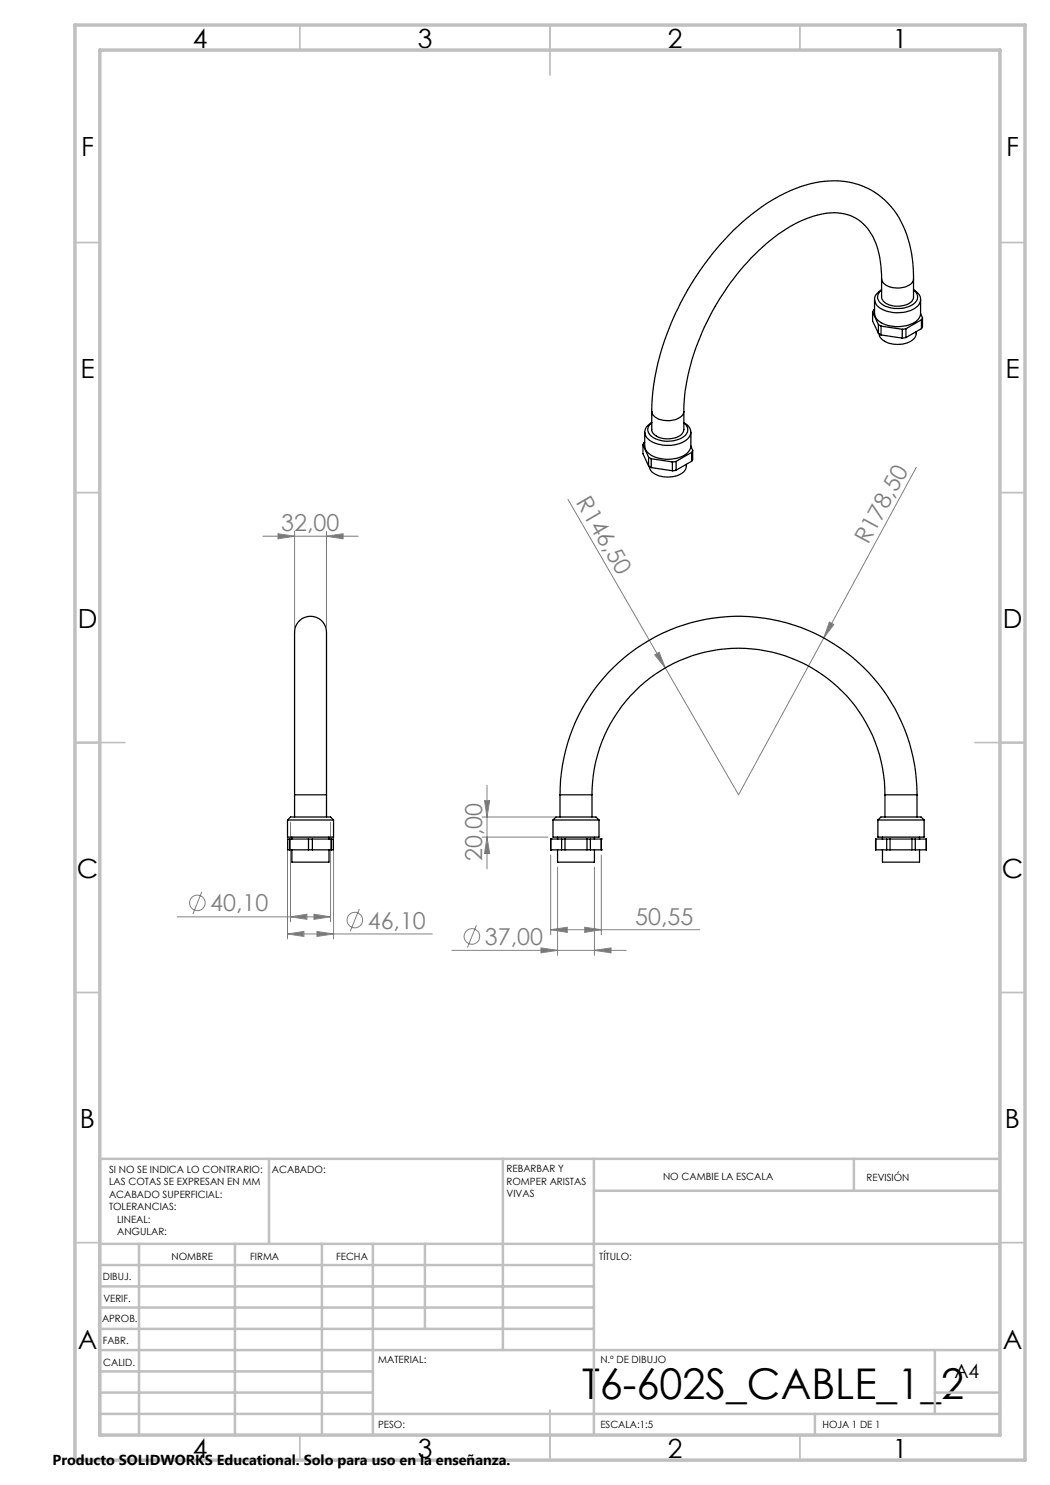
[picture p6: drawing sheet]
<svg xmlns="http://www.w3.org/2000/svg" width="210mm" height="297mm" viewBox="0 0 210 297" stroke-linecap="round" stroke-linejoin="round" font-family="sans-serif">
<g fill="none" stroke="#808080" stroke-width=".2">
<path d="M113.6 99.9l19.5 33.7M183.3 93.4l-35.6 65.6-14.6-25.4M52.6 107.2h19M55.6 106.7l3.3 .5-3.3 .6zM58.9 106.3v19.1M65.3 107.2l3.3-.5v1.1zM65.3 106.3v19.1M131 131l.8-.5 1.3 3.1zM165.9 124.4l.9 .5-2.1 2.7zM97.4 157.1v16.7M40.4 178.4l-1.8 4.4M57.5 168.4v19.4"/>
<path d="M58.1 164.4v20M66.1 164.4v20M66.7 168.4v19.4M96.4 163.4h14.6M96.4 167.4h13.2M96.9 160.1h1l-.5 3.3zM97.4 167.4l.5 3.3h-1zM110.1 171v16M111.5 173.4v17.7M118.9 173.4v17.7M120.3 171v16M35.5 183.4h30.6"/>
<path d="M57.5 186.8l3.3-.5v1zM57.5 186.8h29M58.1 183.4l3.3-.6v1.1zM62.8 182.8l3.3 .6-3.3 .5zM63.4 186.3l3.3 .5-3.3 .5zM71.9 181.8l-1.8 4.4M90.4 190.1h34.8M95.3 185.1l-1.8 4.4M108.2 189.6l3.3 .5-3.3 .5zM110.1 185.9l3.4-.4v1zM110.1 185.9h29.8M116.9 185.5l3.4 .4-3.4 .6z"/>
<path d="M118.9 190.1l3.3-.5v1z"/>
<circle cx="39.5" cy="180.6" r="1.55"/>
<circle cx="71" cy="184" r="1.56"/>
<circle cx="94.4" cy="187.3" r="1.56"/>
</g>
<g fill="none" stroke="#c0c0c0" stroke-width=".35">
<path d="M60 5v5M110 5v10M160 5v5M15 48.5h5M200 48.5h5M15 98.5h5M200 98.5h5M15 148.5h10M195 148.5h10M15 198.5h5M200 198.5h5M15 248.5h5"/>
<path d="M200 248.5h5M60 287v5M110 282v10M160 287v5"/>
</g>
<g fill="none" stroke="#c0c0c0" stroke-width=".5">
<path d="M53.8 231.8v17M100.6 231.8v38.2M118.8 231.8v55.2M118.8 238.2h81.2M170.8 231.8v6.4M200 231.8h-180v55.2M20 248.8h180M20 257.3h98.8M20 253h98.8M27.8 248.8v38.2M47 248.8v38.2M64.4 248.8v38.2"/>
<path d="M74.6 248.8v38.2M85 248.8v17M20 265.8h98.8M20 261.5h98.8M20 278.5h54.6M20 274.3h54.6M20 270h180M187 278.5h13M187 270v12.8M20 282.8h180M163 282.8v4.2"/>
</g>
<path d="M15 5h190v287h-190zM20 10h180v277h-180z" fill="none" stroke="#c0c0c0" stroke-width=".7"/>
<g fill="#808080">
<path d="M131 131l.8-.5 1.3 3.1z"/>
<path d="M165.9 124.4l.9 .5-2.1 2.7z"/>
<path d="M65.3 107.2l3.3-.5v1.1zM55.6 106.7l3.3 .5-3.3 .6zM62.8 182.8l3.3 .6-3.3 .5zM58.1 183.4l3.3-.6v1.1zM118.9 190.1l3.3-.5v1zM108.2 189.6l3.3 .5-3.3 .5z"/>
<path d="M57.5 186.8l3.3-.5v1zM63.4 186.3l3.3 .5-3.3 .5z"/>
<path d="M110.1 185.9l3.4-.4v1zM116.9 185.5l3.4 .4-3.4 .6z"/>
<path d="M96.9 160.1h1l-.5 3.3zM97.4 167.4l.5 3.3h-1z"/>
</g>
<g fill="none" stroke="#000" stroke-width=".25">
<path d="M174.9 59.9v2.7a2.97 2.97 0 0 0 2.7 2.5 6.1 6.1 0 0 0 6.2-1.5l.3-.8v-2.9M176.3 55.8a15.7 15.7 0 0 0-3.2-10.6 9.2 9.2 0 0 0-9.7-2.2 30.4 30.4 0 0 0-13.9 9.4 49.7 49.7 0 0 0-12.6 26.9l-.1 3M176.3 55.8v3.6a2.35 2.35 0 0 0 2.3 1.8 4.1 4.1 0 0 0 3.9-1.2l.2-.5v-3.7M176.3 58a2.01 2.01 0 0 0-1.4 1.8 2.01 2.01 0 0 0 1.3 2 6.9 6.9 0 0 0 7.4-.6 1.96 1.96 0 0 0-.9-3.2M176.3 58a1.68 1.68 0 0 0-.8 1.6 1.68 1.68 0 0 0 1.2 1.4 5.9 5.9 0 0 0 6.4-.5 1.59 1.59 0 0 0-.4-2.5M176.3 55.8a2.35 2.35 0 0 0 2.3 1.7 3.8 3.8 0 0 0 4.1-1.4v-.3M182.7 55.8a22.8 22.8 0 0 0-3.9-13.8 15.2 15.2 0 0 0-15.8-5.5 33.1 33.1 0 0 0-15.4 8.7 56.2 56.2 0 0 0-17 33.2l-.2 3.9M174.5 62.4l1.2 2.5M174.5 62.4v1.8l1.2 2.5M174.9 61.9l-.4 .5M175.7 64.9l.5 .3M175.7 66.7l.5 .3"/>
<path d="M175.7 64.9v1.8M176.2 65.2l4.2 .7M176.2 65.2v1.8M176.2 67l4.2 .6M180.4 65.9v1.7M181.2 65.8l-.8 .1M181.2 67.5l-.8 .1M181.2 65.8v1.7M183.2 66.4a2.36 2.36 0 0 1-2.3 2.3 4.8 4.8 0 0 1-5-1.4l-.1-.6M184.1 62.7l.4 .8M184.3 64l-3.1 1.8M184.3 64v1.7"/>
<path d="M184.3 65.7l-3.1 1.8M184.5 63.5l-.2 .5M184.5 63.5v1.8l-.2 .4M128.6 89l1.1 2.4M128.6 89v1.7l1.1 2.5M128.9 86.4v2.8a3.3 3.3 0 0 0 3.2 2.5 5.9 5.9 0 0 0 5.7-1.5l.4-1v-2.8M128.9 88.5h-.1l-.2 .5M129.5 85.2l.9-.7a1.68 1.68 0 0 0-.8 1.7 1.68 1.68 0 0 0 1.1 1.4 5.9 5.9 0 0 0 6.4-.6 1.61 1.61 0 0 0-.3-2.5 1.96 1.96 0 0 1 1.4 1.8 1.96 1.96 0 0 1-1.2 1.9 6.7 6.7 0 0 1-7.6-.6 1.71 1.71 0 0 1 .1-2.4zM129.7 91.4l.5 .4M129.7 93.2l.5 .3M129.7 91.4v1.8M130.2 91.8l4.3 .6"/>
<path d="M130.2 93.5l4.3 .7M130.2 91.8v1.7M130.4 82.3v3.6a2.44 2.44 0 0 0 2.4 1.8 3.8 3.8 0 0 0 3.8-1.3l.2-.5v-3.6M130.4 82.3a2.35 2.35 0 0 0 2.2 1.8 3.7 3.7 0 0 0 4.1-1.4l.1-.4M134.5 92.4v1.8M135.2 92.3l-.7 .1M135.2 94l-.7 .2M135.2 92.3v1.7M137.3 92.9a2.15 2.15 0 0 1-1.9 2.2 5.1 5.1 0 0 1-5.3-1l-.2-.8M138.2 89.2l.3 .9M138.3 90.5l-3.1 1.8M138.3 90.5v1.7"/>
<path d="M138.3 92.2l-3.1 1.8M138.5 90.1l-.2 .4M138.5 90.1v1.8l-.2 .3M58.9 159v-31.4a3.5 3.5 0 0 1 2.7-4.3 3.3 3.3 0 0 1 3.7 3.9v31.8M58.9 159h6.4M58.9 159v4.4M65.3 159v4.4M112 159a35.7 35.7 0 0 1 35.7-35.8 35.7 35.7 0 0 1 35.7 35.8M112 159h6.4M112 159v4.4M118.4 159a29.3 29.3 0 0 1 29.3-29.4 29.3 29.3 0 0 1 29.3 29.4M118.4 159v4.4"/>
<path d="M177 159h6.4M177 159v4.4M183.4 159v4.4M57.5 164h9.2M57.5 164v3.4h9.2v-3.4M57.5 164l.6-.6h8l.6 .6M57.9 167.8h-.4v2.2h.4M57.9 167.8h3.8M57.9 170h3.8M57.9 167.8v2.2M58.4 170v2.4h7.4v-2.4M58.4 167.4v.4"/>
<path d="M61.7 167.8h.8M61.7 170h.8M61.7 167.8v2.2M62.5 167.8v2.2M62.5 167.8h3.8M62.5 170h3.8M65.8 167.4v.4M66.3 167.8h.4v2.2h-.4M66.3 167.8v2.2M110.1 170h.1M110.1 167.8h.1M110.1 167.8h2.2"/>
<path d="M110.1 170h2.2M110.1 167.8v2.2M110.6 164h9.2M110.6 164v3.4h9.2v-3.4M110.6 164l.6-.6h8l.6 .6M111.5 170v2.4h7.4v-2.4M111.5 167.4v.4M112.3 170h.7M112.3 167.8h.7M112.3 167.8v2.2M113 167.8h4.4M113 170h4.4"/>
<path d="M113 167.8v2.2M117.4 170h.7M117.4 167.8h.7M117.4 167.8v2.2M118.1 167.8h2.2M118.1 170h2.2M118.1 167.8v2.2M118.9 167.4v.4M120.3 170h.1M120.3 167.8h.1M120.3 167.8v2.2M175.2 167.8v2.2"/>
<path d="M175.2 167.8h2.1M175.2 170h2.1M175.6 164h9.2M175.6 164v3.4h9.2v-3.4M175.6 164l.6-.6h8l.6 .6M176.5 170v2.4h7.4v-2.4M176.5 167.4v.4M177.3 170h.7M177.3 167.8h.7M177.3 167.8v2.2M178 167.8h4.4M178 170h4.4"/>
<path d="M178 167.8v2.2M182.4 170h.7M182.4 167.8h.7M182.4 167.8v2.2M183.1 167.8h2.1M183.1 167.8v2.2M183.9 167.4v.4M185.2 167.8l.1 2.2h-2.2M185.2 167.8v2.2"/>
</g>
<text font-size="8.5" x="116.4" y="279.7">T6-602S_CABLE_1_2</text>
<g font-size="5.3">
<text x="38.5" y="9.5">4</text>
<text x="83.5" y="9.5">3</text>
<text x="133.6" y="9.5">2</text>
<text x="178.6" y="9.5">1</text>
<text x="16.2" y="31.3">F</text>
<text x="201.2" y="31.3">F</text>
<text x="16.1" y="75.5">E</text>
<text x="201.1" y="75.5">E</text>
<text x="15.5" y="125.5">D</text>
<text x="200.5" y="125.5">D</text>
<text x="15.4" y="175.5">C</text>
<text x="200.4" y="175.5">C</text>
<text x="16" y="225.5">B</text>
<text x="201" y="225.5">B</text>
<text x="15.5" y="269.8">A</text>
<text x="200.5" y="269.8">A</text>
<text x="38.5" y="291.5">4</text>
<text x="83.5" y="291.5">3</text>
<text x="133.6" y="291.5">2</text>
<text x="178.6" y="291.5">1</text>
</g>
<g font-size="4.7" fill="#808080">
<text x="115.1" y="100.5" transform="rotate(60 115.1 100.5)">R146,50</text>
<text x="56.2" y="106.2">32,00</text>
<text x="173.6" y="109.1" transform="rotate(-62 173.6 109.1)">R178,50</text>
<text x="96.4" y="172.2" transform="rotate(-90 96.4 172.2)">20,00</text>
<text x="42.1" y="182.3">40,10</text>
<text x="73.5" y="185.7">46,10</text>
<text x="127" y="184.9">50,55</text>
<text x="97" y="189">37,00</text>
</g>
<text font-size="3.9" x="190.9" y="275.5">A4</text>
<text font-size="2.9" x="10.5" y="292.9">Producto SOLIDWORKS Educational. Solo para uso en la enseñanza.</text>
<g font-size="2">
<text x="21.8" y="234.6">SI NO SE INDICA LO CONTRARIO:</text>
<text x="21.8" y="237.1">LAS COTAS SE EXPRESAN EN MM</text>
<text x="21.8" y="239.6">ACABADO SUPERFICIAL:</text>
<text x="54.4" y="234.6">ACABADO:</text>
<text x="101.3" y="234.5">REBARBAR Y</text>
<text x="101.3" y="237">ROMPER ARISTAS</text>
<text x="101.3" y="239.5">VIVAS</text>
<text x="132.6" y="236">NO CAMBIE LA ESCALA</text>
<text x="173.3" y="236.2">REVISIÓN</text>
<text x="21.8" y="242.1">TOLERANCIAS:</text>
<text x="23.4" y="244.6">LINEAL:</text>
<text x="23.4" y="247.1">ANGULAR:</text>
<text x="34.3" y="252">NOMBRE</text>
<text x="50" y="251.9">FIRMA</text>
<text x="67.2" y="251.9">FECHA</text>
<text x="119.9" y="251.9">TÍTULO:</text>
<text x="20.6" y="256.1">DIBUJ.</text>
<text x="20.7" y="260.3">VERIF.</text>
<text x="20.4" y="264.4">APROB.</text>
<text x="20.5" y="268.8">FABR.</text>
<text x="20.7" y="273.1">CALID.</text>
<text x="75.6" y="272.5">MATERIAL:</text>
<text x="120.1" y="272.5">N.º DE DIBUJO</text>
<text x="75.6" y="285.5">PESO:</text>
<text x="120.1" y="285.6">ESCALA:1:5</text>
<text x="164.5" y="285.6">HOJA 1 DE 1</text>
</g>
</svg>
